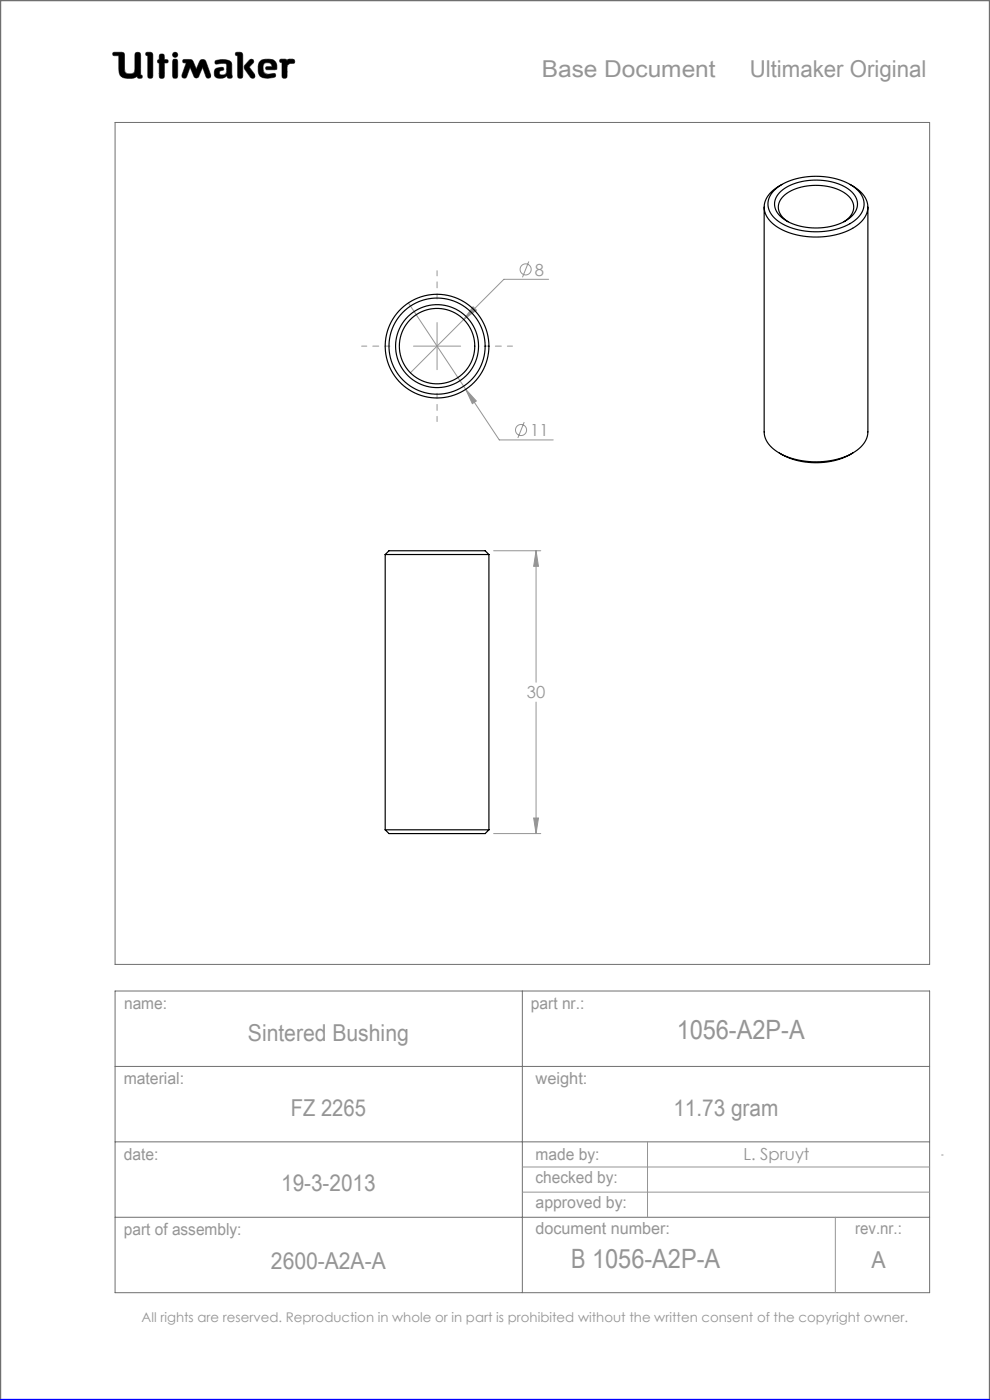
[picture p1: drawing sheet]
<svg xmlns="http://www.w3.org/2000/svg" width="210mm" height="297mm" viewBox="0 0 210 297" stroke-linecap="round" stroke-linejoin="round" font-family="sans-serif">
<g fill="none" stroke="#6f6f6f" stroke-width=".21">
<path d="M24 11.1h1.8l.5 .2 .2 4a1.62 1.62 0 0 0 2 0l.2-4a.65 .65 0 0 1 .7-.2 .65 .65 0 0 1 .4 .6v4.2l.3 .1-.1 .6a.65 .65 0 0 1-.9-.3 4 4 0 0 1-3 .2l-.6-.5-.2-.6-.1-3.6h-1.2l-.1-.3zM29.1 16.2v.1M31 11.1l1.2 .1 .2 .4v4.8a.59 .59 0 0 1-.7 .2 .59 .59 0 0 1-.4-.5v-4.3l-.4-.1zM33.8 13.4h.1M33.8 12.6h.1M33.8 12.6l-.3 .1-.1 .3 .1 .3 .3 .1M33.8 12.6v-1a.59 .59 0 0 1 .7-.1 .59 .59 0 0 1 .4 .5v.6l.6 .1a.4 .4 0 0 1 0 .6l-.6 .1-.1 3.1a.59 .59 0 0 1-.6 .1 .59 .59 0 0 1-.4-.5v-2.7M36.8 12.6h.7l.2 .5v3l-.2 .4-.3 .1-.4-.1-.2-.4v-3zM38.9 12.7l1.3-.1 .6 .2 .8 1.9 .9-2 .6-.1 .4 .1 1.2 3.2v.5l-.4 .2-.4-.1-.9-2.2-.9 2-.5 .3-.3-.2-1-2.1-.7 1.9-.3 .4-.5-.1-.2-.1v-.5l.9-2.6-.7-.1zM42.1 16.2h.1M45.7 12.9a3.6 3.6 0 0 1 3.3 .3l.2 .5v2.1a.53 .53 0 0 1-.2 .8l-.7-.1-.2-.4a1.97 1.97 0 0 1-2.5 .2 1.34 1.34 0 0 1 .4-1.8l1.3-.2 .1 .6a.74 .74 0 0 0-.9 .7 .95 .95 0 0 0 1.4 .1l.2-.6-.1-1.5a2.7 2.7 0 0 0-2 0l-.4-.2zM50.1 11.1l1.2 .1 .2 .4-.1 4.8a.59 .59 0 0 1-.6 .2 .59 .59 0 0 1-.4-.5v-4.3l-.4-.1z"/>
<path d="M52.9 12.8l.4-.2 .4 .1 .1 .4-.9 1.1 1.1 1.5 .1 .6-.2 .3h-.4a5.9 5.9 0 0 1-1.7-2.3l.2-.5zM56.6 14.8h.1M56.6 14.8l-.3-.3 .2-.3 1.2-.1-.2-.5a1.04 1.04 0 0 0-1.7 .5l.2 1.3 .8 .4M56.6 14.8h1.7l.4-.2a1.66 1.66 0 0 0-1.5-2l-1.7 .1a2.65 2.65 0 0 0-.3 3.5 3.5 3.5 0 0 0 3.2 .1l.1-.3-.2-.4-1.5 .2M56.8 15.8h.1M59.5 12.6h1.1l.3 .2a1.21 1.21 0 0 1 1.5-.1l.1 .6-1 .2-.6 .4-.1 2.5a.59 .59 0 0 1-.6 .2 .59 .59 0 0 1-.4-.5v-2.8l-.4-.2zM24.4 26h172.8v178.6h-172.8zM24.4 210.2h172.8v64h-172.8zM110.8 210.2v64M24.4 226.2h172.8M24.4 242.2h172.8M24.4 258.2h172.8"/>
<circle cx="37.2" cy="11.6" r=".56"/>
</g>
<path d="M0 297v-297h210v297" fill="none" stroke="#6f6f6f" stroke-width=".5"/>
<g fill="none" stroke="#959595" stroke-width=".21">
<path d="M112.2 55.5l-1.4 3.3M116.4 59.3h-9.5l-19.8 19.8M86.6 64.3l19.3 29h11.5M87.7 73.4h10M92.7 68.4v10M100.3 65.1l.8 .7-2.7 2zM98.8 82.6l2.2 2.5-.8 .5zM111.2 89.5l-1.3 3.4M104.7 116.8h10M113.7 116.8l.5 3.3h-1zM113.7 116.8v27.9M113.7 148.9v27.9"/>
<path d="M104.7 176.8h10M113.2 173.5h1l-.5 3.3zM110.8 247.6h86.4M110.8 252.9h86.4M137.4 242.2v16M177.2 258.2v16M199.7 245h.4"/>
<circle cx="111.5" cy="57.2" r="1.18"/>
<circle cx="110.5" cy="91.2" r="1.18"/>
</g>
<path d="M0 297h210" fill="none" stroke="#00f" stroke-width=".5"/>
<path d="M45.7 12.9l-.1 .4 .2 .3 1.7-.2 .6 .2-.1 1.8-.2 .4-.5 .1a.54 .54 0 0 1-.8-.5 .54 .54 0 0 1 .8-.5l.2-.1-.1-.4-.4-.1a1.31 1.31 0 0 0-1.5 .9 1.14 1.14 0 0 0 .3 1.2 1.14 1.14 0 0 0 1.2 .2l.8-.3a.23 .23 0 0 1 .3-.2 .23 .23 0 0 1 .2 .4 .58 .58 0 0 0 .8 .1 .58 .58 0 0 0 .1-.9v-2a1.32 1.32 0 0 0-1.7-1.1zM50 11.2v.5l.4 .1v4.5l.2 .3h.6l.3-.4v-4.7l-.4-.4zM53 12.7l-1.1 1.2-.1 .5 1.4 2.1 .6 .1 .3-.3v-.4l-1.2-1.7 .9-.9v-.4l-.3-.3zM55.1 13a2.66 2.66 0 0 0 .3 3.4l1.4 .2 1.3-.2 .4-.3-.2-.5-1.5 .2-.6-.2-.3-.4-.1-.9a.98 .98 0 0 1 .7-1 .98 .98 0 0 1 1.1 .5l.1 .3-1.2 .1-.1 .4 .2 .2h1.6a.49 .49 0 0 0 .5-.2 .49 .49 0 0 0 0-.6 1.57 1.57 0 0 0-2-1.4h-.9zM59.4 12.6v.5l.4 .2v3l.3 .3h.5l.3-.4v-2.3l.6-.4 .9-.1 .1-.6-.4-.3-.9 .1-.3 .2-.3-.2zM36.7 12.6l-.1 3.7 .2 .3h.6l.3-.4v-3.3l-.3-.3zM36.6 11.6a.56 .56 0 0 0 1.1 0 .56 .56 0 0 0-1.1 0zM33.9 11.6l-.1 1-.3 .2-.1 .3 .4 .3v3l.2 .2h.5l.3-.1 .1-.3v-2.8l.7-.1 .1-.4-.2-.2-.6-.1-.2-1.1zM31 11.2l-.1 .5 .4 .1 .1 4.5 .2 .3h.5l.3-.4v-4.7l-.4-.4zM38.8 12.7v.6h.7l-.9 2.7 .2 .5 .4 .1 .3-.2 .8-2.1 .9 2 .2 .2h.4l.3-.2 .9-2 .8 2.1 .5 .2 .4-.3v-.4l-1-2.8-.3-.4-.5-.1-.4 .2-.9 1.9-.9-2-.5-.1zM24 11.2l-.1 .3 .2 .3h1.1v2.7a1.73 1.73 0 0 0 2.1 2.1 2.42 2.42 0 0 0 1.8-.4l.3 .4h.6l.2-.3-.1-.3-.3-.1v-4.3l-.1-.3-.2-.2h-.6l-.3 .4v3.4a.89 .89 0 0 1-1.3 .8 .81 .81 0 0 1-.9-1.1l-.1-3.3-.5-.2z" fill-rule="evenodd" fill="#000"/>
<path d="M82.7 73.4h-6M92.7 63.4v-6M102.7 73.4h6M92.7 83.4v6" fill="none" stroke="#959595" stroke-width=".21" stroke-dasharray="15.2 1.3 1.3 1.3" stroke-dashoffset="14.1"/>
<path d="M113.7 116.8l.5 3.3h-1zM113.2 173.5h1l-.5 3.3zM100.3 65.1l-1.9 2.7 2.7-2zM98.8 82.6l1.4 3 .8-.5z" fill="#959595"/>
<g fill="none" stroke="#000" stroke-width=".25">
<path d="M165.9 39.1a5.8 5.8 0 0 0-3.8 5 6.3 6.3 0 0 0 4.4 4.9 16.9 16.9 0 0 0 15.3-1.2 4.4 4.4 0 0 0 .1-7.7l-1.6-1M162.1 43.9v47.7a5.8 5.8 0 0 0 3.9 4.9 17.4 17.4 0 0 0 14.9-.4M164.4 40.2a14.6 14.6 0 0 1 12.6-2.3 8.3 8.3 0 0 1 6 4.1 4.3 4.3 0 0 1-2.2 5.2 15.5 15.5 0 0 1-15.7-.3 4 4 0 0 1-1-6.3zM165.3 40.9a12.1 12.1 0 0 1 10.5-2.5 7.6 7.6 0 0 1 5.8 3.7 3.6 3.6 0 0 1-1.8 4.5 13.2 13.2 0 0 1-14-.4 3.4 3.4 0 0 1-.5-5.3zM167.2 47a3.3 3.3 0 0 1-1.5-4.9 9.8 9.8 0 0 1 8.5-2.7 8.2 8.2 0 0 1 6.6 3.2 3.4 3.4 0 0 1-1.8 4.4M184.1 43.9v47.7a5.3 5.3 0 0 1-3.2 4.5M165.3 96.1a15.8 15.8 0 0 0 15.6 0M81.7 117.6h22M81.7 117.6l.8-.8h20.4l.8 .8M81.7 117.6v58.4M103.7 117.6v58.4M81.7 176h22"/>
<path d="M81.7 176l.8 .8h20.4l.8-.8"/>
<circle cx="92.7" cy="73.4" r="10.2"/>
<circle cx="92.7" cy="73.4" r="8.8"/>
<circle cx="92.7" cy="73.4" r="11"/>
<circle cx="92.7" cy="73.4" r="8"/>
</g>
<g font-size="5.6" fill="#959595">
<text x="143.5" y="220.3">1056-A2P-A</text>
<text x="121.1" y="269.1">B 1056-A2P-A</text>
</g>
<g font-size="4.9" fill="#959595">
<text x="114.9" y="16.3">Base Document</text>
<text x="159" y="16.3">Ultimaker Original</text>
<text x="52.6" y="220.9">Sintered Bushing</text>
<text x="61.7" y="236.7">FZ 2265</text>
<text x="142.8" y="236.7">11.73 gram</text>
<text x="59.6" y="252.7">19-3-2013</text>
<text x="57.5" y="269.3">2600-A2A-A</text>
<text x="184.9" y="269.1">A</text>
</g>
<g font-size="3.5" fill="#959595">
<text x="113.4" y="58.5">8</text>
<text x="112.5" y="92.6">11</text>
<text x="111.8" y="148.2">30</text>
<text x="26.3" y="214.1">name:</text>
<text x="112.6" y="214">part nr.:</text>
<text x="26.2" y="229.9">material:</text>
<text x="113.6" y="229.9">weight:</text>
<text x="26.3" y="246">date:</text>
<text x="113.6" y="246">made by:</text>
<text x="113.6" y="251.1">checked by:</text>
<text x="157.7" y="246.2">L. Spruyt</text>
<text x="113.6" y="256.3">approved by:</text>
<text x="26.3" y="262">part of assembly:</text>
<text x="113.6" y="261.8">document number:</text>
<text x="181.4" y="261.9">rev.nr.:</text>
</g>
<text font-size="2.8" fill="#959595" x="30" y="280.4">All rights are reserved. Reproduction in whole or in part is prohibited without the written consent of the copyright owner.</text>
</svg>
